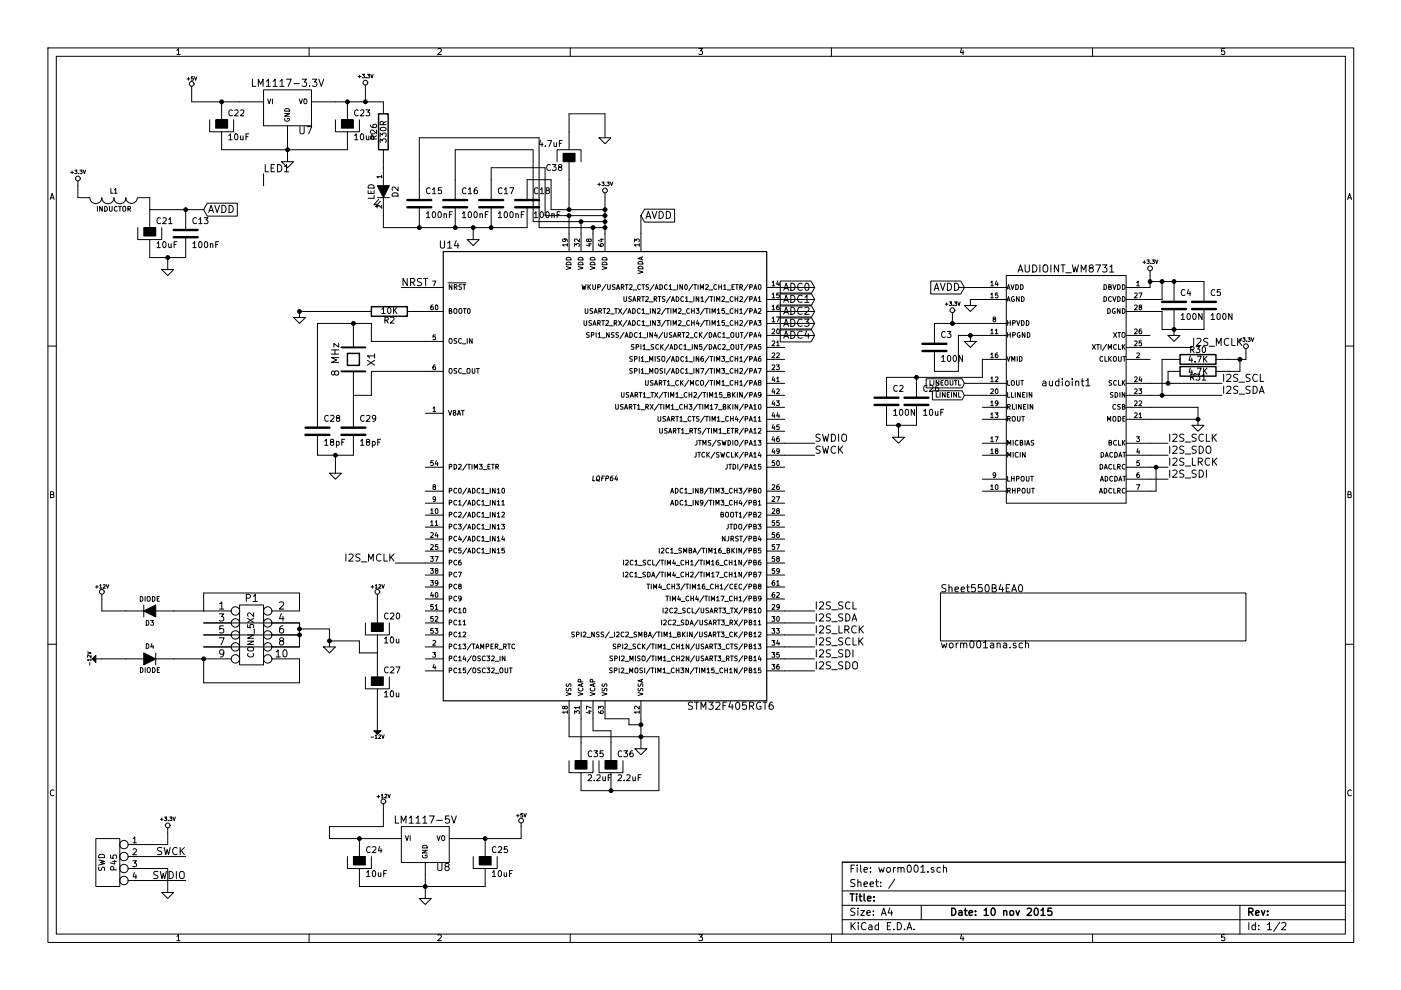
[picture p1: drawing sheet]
EESchema Schematic File Version 2  date Tue 10 Nov 2015 21:51:54 CET
LIBS:power
LIBS:device
LIBS:transistors
LIBS:conn
LIBS:linear
LIBS:regul
LIBS:74xx
LIBS:cmos4000
LIBS:adc-dac
LIBS:memory
LIBS:xilinx
LIBS:special
LIBS:microcontrollers
LIBS:dsp
LIBS:microchip
LIBS:analog_switches
LIBS:motorola
LIBS:texas
LIBS:intel
LIBS:audio
LIBS:interface
LIBS:digital-audio
LIBS:philips
LIBS:display
LIBS:cypress
LIBS:siliconi
LIBS:opto
LIBS:atmel
LIBS:contrib
LIBS:valves
LIBS:analogSpice
LIBS:analogXSpice
LIBS:convergenceAidSpice
LIBS:converterSpice
LIBS:digitalSpice
LIBS:digitalXSpice
LIBS:linearSpice
LIBS:measurementSpice
LIBS:portSpice
LIBS:sourcesSpice
LIBS:darkintmod-cache
LIBS:worm001-cache
EELAYER 25  0
EELAYER END
$Descr A4 11700 8267
encoding utf-8
Sheet 1 2
Title ""
Date "10 nov 2015"
Rev ""
Comp ""
Comment1 ""
Comment2 ""
Comment3 ""
Comment4 ""
$EndDescr
Wire Wire Line
	3000 2600 2500 2600
Wire Wire Line
	5050 1150 5050 950 
Wire Wire Line
	5050 950  4750 950 
Wire Wire Line
	4750 950  4750 1100
Wire Wire Line
	4350 6900 4350 7000
Wire Wire Line
	2000 850  1850 850 
Wire Wire Line
	1850 850  1600 850 
Wire Wire Line
	1600 850  1600 750 
Wire Wire Line
	2500 2600 2500 2650
Wire Wire Line
	3200 1400 3200 1350
Connection ~ 1550 1750
Wire Wire Line
	1700 1750 1550 1750
Wire Wire Line
	1550 1750 1250 1750
Wire Wire Line
	1250 1750 1250 1650
Connection ~ 3500 1900
Wire Wire Line
	4400 1900 4100 1900
Wire Wire Line
	4100 1900 3950 1900
Wire Wire Line
	3950 1900 3800 1900
Wire Wire Line
	3800 1900 3500 1900
Wire Wire Line
	3500 1900 3200 1900
Wire Wire Line
	3200 1900 3200 1800
Connection ~ 3050 850 
Wire Wire Line
	3200 850  3050 850 
Wire Wire Line
	3050 850  2900 850 
Wire Wire Line
	2900 850  2800 850 
Connection ~ 2400 1250
Wire Wire Line
	2400 1350 2400 1250
Wire Wire Line
	2400 1250 2400 1150
Connection ~ 1850 850 
Wire Wire Line
	3550 4700 3300 4700
Wire Wire Line
	6550 5500 6800 5500
Wire Wire Line
	6550 5300 6800 5300
Wire Wire Line
	6550 5100 6800 5100
Connection ~ 9750 3200
Wire Wire Line
	9750 3100 9750 3200
Wire Wire Line
	10400 2950 10400 3000
Wire Wire Line
	10400 3000 10350 3000
Wire Wire Line
	10350 3000 10250 3000
Wire Wire Line
	9600 3200 9750 3200
Wire Wire Line
	9750 3200 10200 3200
Connection ~ 9800 2750
Wire Wire Line
	10050 2750 9800 2750
Wire Wire Line
	9800 2750 9700 2750
Wire Wire Line
	9700 2750 9700 2600
Wire Wire Line
	9700 2600 9600 2600
Connection ~ 9800 2350
Wire Wire Line
	10050 2350 9800 2350
Wire Wire Line
	9800 2350 9700 2350
Wire Wire Line
	9700 2350 9600 2350
Wire Wire Line
	9800 2750 9800 2800
Wire Wire Line
	9600 2400 9600 2350
Wire Wire Line
	9600 2350 9600 2300
Wire Wire Line
	10000 3550 10000 3500
Wire Wire Line
	10000 3500 10000 3400
Wire Wire Line
	10000 3400 9600 3400
Wire Wire Line
	9600 4000 9750 4000
Wire Wire Line
	9600 3800 9750 3800
Wire Wire Line
	8200 3200 8050 3200
Wire Wire Line
	7400 3550 7500 3550
Wire Wire Line
	7500 3550 7650 3550
Wire Wire Line
	8200 3000 8200 3150
Connection ~ 7950 2700
Wire Wire Line
	7800 2700 7950 2700
Wire Wire Line
	7950 2700 8200 2700
Wire Wire Line
	7950 2700 7950 2650
Wire Wire Line
	6550 3800 6800 3800
Wire Wire Line
	1250 7150 1550 7150
Wire Wire Line
	1250 7050 1400 7050
Wire Wire Line
	1400 7050 1400 6950
Wire Wire Line
	6550 2600 6800 2600
Wire Wire Line
	6550 2400 6800 2400
Connection ~ 4950 1900
Wire Wire Line
	3500 1500 3500 1150
Wire Wire Line
	3500 1150 4500 1150
Wire Wire Line
	4500 1150 4500 1900
Wire Wire Line
	4500 1900 4950 1900
Wire Wire Line
	4950 1900 5050 1900
Connection ~ 4750 1800
Wire Wire Line
	4100 1500 4100 1400
Wire Wire Line
	4100 1400 4550 1400
Wire Wire Line
	4550 1400 4550 1800
Wire Wire Line
	4550 1800 4750 1800
Wire Wire Line
	4750 1800 5050 1800
Connection ~ 5050 1900
Wire Wire Line
	4950 1900 4950 1950
Connection ~ 5050 1800
Wire Wire Line
	4750 1800 4750 1950
Connection ~ 4100 1900
Wire Wire Line
	5350 1950 5350 1800
Wire Wire Line
	4850 6000 4850 6200
Connection ~ 5350 6150
Wire Wire Line
	4750 6000 4750 6150
Connection ~ 2800 3800
Wire Wire Line
	2800 3950 2800 3800
Wire Wire Line
	2950 3400 2950 3300
Wire Wire Line
	2950 3300 3100 3300
Wire Wire Line
	3100 3300 3100 3100
Wire Wire Line
	3100 3100 3550 3100
Wire Wire Line
	3550 2850 3100 2850
Wire Wire Line
	3100 2850 3100 2700
Wire Wire Line
	3100 2700 2950 2700
Wire Wire Line
	2950 2700 2650 2700
Wire Wire Line
	2650 2700 2650 3400
Connection ~ 2950 2700
Wire Wire Line
	2650 3800 2800 3800
Wire Wire Line
	2800 3800 2950 3800
Wire Wire Line
	5350 6000 5350 6050
Wire Wire Line
	5350 6050 5350 6150
Wire Wire Line
	5350 6150 5350 6250
Wire Wire Line
	5050 6000 5250 6000
Wire Wire Line
	5250 6000 5250 6050
Wire Wire Line
	5250 6050 5350 6050
Connection ~ 5350 6050
Wire Wire Line
	4850 6600 5100 6600
Wire Wire Line
	5100 6600 5500 6600
Wire Wire Line
	5500 6600 5500 6150
Wire Wire Line
	5500 6150 5350 6150
Wire Wire Line
	5350 6150 4750 6150
Connection ~ 5100 6600
Wire Wire Line
	4950 6000 4950 6100
Wire Wire Line
	4950 6100 5100 6100
Wire Wire Line
	5100 6100 5100 6200
Wire Wire Line
	5050 1650 5050 1750
Wire Wire Line
	5050 1750 5050 1800
Wire Wire Line
	5050 1800 5050 1850
Wire Wire Line
	5050 1850 5050 1900
Wire Wire Line
	5050 1900 5050 1950
Connection ~ 3800 1900
Wire Wire Line
	3950 1900 3950 2000
Connection ~ 3950 1900
Wire Wire Line
	4850 1950 4850 1850
Connection ~ 5050 1850
Wire Wire Line
	5050 1750 4750 1750
Wire Wire Line
	4750 1750 4600 1750
Connection ~ 5050 1750
Wire Wire Line
	4600 1750 4600 1500
Wire Wire Line
	4600 1500 4400 1500
Wire Wire Line
	5050 1850 4850 1850
Wire Wire Line
	4850 1850 4450 1850
Wire Wire Line
	4450 1850 4450 1250
Wire Wire Line
	4450 1250 3800 1250
Wire Wire Line
	3800 1250 3800 1500
Connection ~ 4850 1850
Wire Wire Line
	3550 2400 3350 2400
Wire Wire Line
	6550 2500 6800 2500
Wire Wire Line
	6550 2700 6800 2700
Wire Wire Line
	1250 7250 1400 7250
Wire Wire Line
	1400 7250 1400 7450
Wire Wire Line
	1250 7350 1550 7350
Wire Wire Line
	6550 3700 6800 3700
Wire Wire Line
	8200 2500 8100 2500
Wire Wire Line
	8100 2500 8100 2550
Wire Wire Line
	8100 2850 8100 2800
Wire Wire Line
	7800 3100 8000 3100
Wire Wire Line
	8000 3100 8000 2800
Wire Wire Line
	8000 2800 8100 2800
Wire Wire Line
	8100 2800 8200 2800
Connection ~ 8100 2800
Wire Wire Line
	8200 3150 7650 3150
Wire Wire Line
	7650 3150 7400 3150
Connection ~ 7650 3150
Wire Wire Line
	7500 3550 7500 3650
Connection ~ 7500 3550
Wire Wire Line
	8200 3300 8050 3300
Wire Wire Line
	9600 3700 9750 3700
Wire Wire Line
	9600 3900 9650 3900
Wire Wire Line
	9650 3900 9750 3900
Wire Wire Line
	9600 4100 9650 4100
Wire Wire Line
	9650 4100 9650 3900
Connection ~ 9650 3900
Wire Wire Line
	9600 3500 10000 3500
Connection ~ 10000 3500
Connection ~ 9600 2350
Wire Wire Line
	9600 2500 9700 2500
Wire Wire Line
	9700 2500 9700 2350
Connection ~ 9700 2350
Wire Wire Line
	9600 2900 9950 2900
Wire Wire Line
	9600 3300 9700 3300
Wire Wire Line
	9700 3300 10200 3300
Wire Wire Line
	10350 3000 10350 3100
Wire Wire Line
	10350 3100 10250 3100
Connection ~ 10350 3000
Wire Wire Line
	9750 3000 9700 3000
Wire Wire Line
	9700 3000 9700 3300
Connection ~ 9700 3300
Wire Wire Line
	6550 5200 6800 5200
Wire Wire Line
	6550 5400 6800 5400
Wire Wire Line
	6550 5600 6800 5600
Wire Wire Line
	2900 1250 2400 1250
Wire Wire Line
	2400 1250 1850 1250
Wire Wire Line
	3050 850  3050 750 
Connection ~ 2900 850 
Wire Wire Line
	650  1550 650  1650
Wire Wire Line
	1250 2150 1400 2150
Wire Wire Line
	1400 2150 1550 2150
Wire Wire Line
	1400 2150 1400 2250
Connection ~ 1400 2150
Connection ~ 2500 2600
Wire Wire Line
	2200 1550 2200 1450
Wire Wire Line
	3500 2600 3550 2600
Wire Wire Line
	6550 2800 6800 2800
Wire Wire Line
	8200 2400 8000 2400
Wire Wire Line
	4750 1750 4750 1500
Connection ~ 4750 1750
Connection ~ 4050 7000
Wire Wire Line
	4050 7400 3550 7400
Wire Wire Line
	3550 7400 3000 7400
Connection ~ 3000 7000
Wire Wire Line
	3550 7500 3550 7400
Wire Wire Line
	3550 7400 3550 7300
Connection ~ 3550 7400
Wire Wire Line
	4350 7000 4050 7000
Wire Wire Line
	4050 7000 3950 7000
Wire Wire Line
	2750 7000 2750 6900
Wire Wire Line
	2750 7000 3000 7000
Wire Wire Line
	3000 7000 3150 7000
Wire Wire Line
	2750 6900 3200 6900
Wire Wire Line
	3200 6900 3200 6750
Wire Wire Line
	1450 5500 1700 5500
Wire Wire Line
	3150 5900 3150 6050
Wire Wire Line
	3150 5500 3150 5450
Wire Wire Line
	3150 5000 3150 5050
Wire Wire Line
	850  5500 1050 5500
Wire Wire Line
	1700 5300 2500 5300
Wire Wire Line
	2500 5100 2500 4950
Wire Wire Line
	2500 4950 1700 4950
Wire Wire Line
	1700 4950 1700 5100
Wire Wire Line
	1700 5100 1450 5100
Wire Wire Line
	1700 5200 2500 5200
Wire Wire Line
	1700 5400 2500 5400
Wire Wire Line
	1050 5100 850  5100
Wire Wire Line
	850  5100 850  5000
Wire Wire Line
	2500 5250 2750 5250
Wire Wire Line
	2750 5250 2750 5350
Wire Wire Line
	2750 5350 2750 5400
Connection ~ 2500 5250
Wire Wire Line
	2500 5400 2500 5300
Wire Wire Line
	2500 5300 2500 5250
Wire Wire Line
	2500 5250 2500 5200
Connection ~ 2500 5300
Wire Wire Line
	2750 5350 3000 5350
Connection ~ 2750 5350
Wire Wire Line
	3000 5350 3000 5450
Wire Wire Line
	3000 5450 3150 5450
Connection ~ 1700 5500
Wire Wire Line
	1700 5500 1700 5700
Wire Wire Line
	1700 5700 2500 5700
Wire Wire Line
	2500 5700 2500 5500
Text GLabel 6800 2800 0    60   Input ~ 0
ADC4
Text GLabel 6800 2700 0    60   Input ~ 0
ADC3
Text GLabel 6800 2600 0    60   Input ~ 0
ADC2
Text GLabel 6800 2500 0    60   Input ~ 0
ADC1
Text GLabel 6800 2400 0    60   Input ~ 0
ADC0
$Comp
L CONN_5X2 P1
U 1 1
P 2100 5300
F 0 "P1" H 2100 5600 60  0000 C CNN
F 1 "CONN_5X2" V 2100 5300 50  0000 C CNN
	1    2100 5300
	1    0    0    -1  
$EndComp
$Comp
L DIODE D4
U 1 1
P 1250 5500
F 0 "D4" H 1250 5600 40  0000 C CNN
F 1 "DIODE" H 1250 5400 40  0000 C CNN
	1    1250 5500
	1    0    0    -1  
$EndComp
$Comp
L DIODE D3
U 1 1
P 1250 5100
F 0 "D3" H 1250 5200 40  0000 C CNN
F 1 "DIODE" H 1250 5000 40  0000 C CNN
	1    1250 5100
	-1   0    0    1   
$EndComp
$Comp
L GND #PWR01
U 1 1
P 2750 5400
F 0 "#PWR01" H 2750 5400 30  0001 C CNN
F 1 "GND" H 2750 5330 30  0001 C CNN
	1    2750 5400
	1    0    0    -1  
$EndComp
$Comp
L -12V #PWR02
U 1 1
P 3150 6050
F 0 "#PWR02" H 3150 6180 20  0001 C CNN
F 1 "-12V" H 3150 6150 30  0000 C CNN
	1    3150 6050
	-1   0    0    1   
$EndComp
$Comp
L +12V #PWR03
U 1 1
P 3150 5000
F 0 "#PWR03" H 3150 4950 20  0001 C CNN
F 1 "+12V" H 3150 5100 30  0000 C CNN
	1    3150 5000
	1    0    0    -1  
$EndComp
$Comp
L +12V #PWR04
U 1 1
P 850 5000
F 0 "#PWR04" H 850 4950 20  0001 C CNN
F 1 "+12V" H 850 5100 30  0000 C CNN
	1    850  5000
	1    0    0    -1  
$EndComp
$Comp
L -12V #PWR05
U 1 1
P 850 5500
F 0 "#PWR05" H 850 5630 20  0001 C CNN
F 1 "-12V" H 850 5600 30  0000 C CNN
	1    850  5500
	0    -1   -1   0   
$EndComp
$Comp
L CP C20
U 1 1
P 3150 5250
F 0 "C20" H 3200 5350 50  0000 L CNN
F 1 "10u" H 3200 5150 50  0000 L CNN
	1    3150 5250
	1    0    0    -1  
$EndComp
$Comp
L CP C27
U 1 1
P 3150 5700
F 0 "C27" H 3200 5800 50  0000 L CNN
F 1 "10u" H 3200 5600 50  0000 L CNN
	1    3150 5700
	1    0    0    -1  
$EndComp
$Comp
L +12V #PWR06
U 1 1
P 3200 6750
F 0 "#PWR06" H 3200 6700 20  0001 C CNN
F 1 "+12V" H 3200 6850 30  0000 C CNN
	1    3200 6750
	1    0    0    -1  
$EndComp
$Sheet
S 7850 4950 2550 400 
U 550B4EA1
F0 "Sheet550B4EA0" 60
F1 "worm001ana.sch" 60
$EndSheet
$Comp
L GND #PWR07
U 1 1
P 5050 1150
F 0 "#PWR07" H 5050 1150 30  0001 C CNN
F 1 "GND" H 5050 1080 30  0001 C CNN
	1    5050 1150
	1    0    0    -1  
$EndComp
$Comp
L CP C24
U 1 1
P 3000 7200
F 0 "C24" H 3050 7300 50  0000 L CNN
F 1 "10uF" H 3050 7100 50  0000 L CNN
	1    3000 7200
	1    0    0    -1  
$EndComp
$Comp
L LM7805 U8
U 1 1
P 3550 7050
F 0 "U8" H 3700 6854 60  0000 C CNN
F 1 "LM1117-5V" H 3550 7250 60  0000 C CNN
	1    3550 7050
	1    0    0    -1  
$EndComp
$Comp
L GND #PWR08
U 1 1
P 3550 7500
F 0 "#PWR08" H 3550 7500 30  0001 C CNN
F 1 "GND" H 3550 7430 30  0001 C CNN
	1    3550 7500
	1    0    0    -1  
$EndComp
$Comp
L CP C25
U 1 1
P 4050 7200
F 0 "C25" H 4100 7300 50  0000 L CNN
F 1 "10uF" H 4100 7100 50  0000 L CNN
	1    4050 7200
	1    0    0    -1  
$EndComp
$Comp
L +5V #PWR09
U 1 1
P 4350 6900
F 0 "#PWR09" H 4350 6990 20  0001 C CNN
F 1 "+5V" H 4350 6990 30  0000 C CNN
	1    4350 6900
	1    0    0    -1  
$EndComp
$Comp
L +5V #PWR010
U 1 1
P 1600 750
F 0 "#PWR010" H 1600 840 20  0001 C CNN
F 1 "+5V" H 1600 840 30  0000 C CNN
	1    1600 750 
	1    0    0    -1  
$EndComp
Text GLabel 8050 3200 0    39   Input ~ 0
LINEOUTL
Text GLabel 8050 3300 0    39   Input ~ 0
LINEINL
$Comp
L CP C38
U 1 1
P 4750 1300
F 0 "C38" H 4800 1400 50  0000 L CNN
F 1 "4.7uF" H 4800 1200 50  0000 L CNN
	1    4750 1300
	-1   0    0    1   
$EndComp
Text GLabel 8050 2400 0    60   Input ~ 0
AVDD
Text GLabel 5350 1800 2    60   Input ~ 0
AVDD
Text GLabel 1700 1750 2    60   Input ~ 0
AVDD
Text Label 2200 1450 0    60   ~ 0
LED1
$Comp
L GND #PWR011
U 1 1
P 1400 2250
F 0 "#PWR011" H 1400 2250 30  0001 C CNN
F 1 "GND" H 1400 2180 30  0001 C CNN
	1    1400 2250
	1    0    0    -1  
$EndComp
$Comp
L C C13
U 1 1
P 1550 1950
F 0 "C13" H 1600 2050 50  0000 L CNN
F 1 "100nF" H 1600 1850 50  0000 L CNN
	1    1550 1950
	1    0    0    -1  
$EndComp
$Comp
L CP C21
U 1 1
P 1250 1950
F 0 "C21" H 1300 2050 50  0000 L CNN
F 1 "10uF" H 1300 1850 50  0000 L CNN
	1    1250 1950
	1    0    0    -1  
$EndComp
$Comp
L INDUCTOR L1
U 1 1
P 950 1650
F 0 "L1" V 900 1650 40  0000 C CNN
F 1 "INDUCTOR" V 1050 1650 40  0000 C CNN
	1    950  1650
	0    1    1    0   
$EndComp
$Comp
L +3.3V #PWR012
U 1 1
P 650 1550
F 0 "#PWR012" H 650 1510 30  0001 C CNN
F 1 "+3.3V" H 650 1660 30  0000 C CNN
	1    650  1550
	1    0    0    -1  
$EndComp
$Comp
L R R26
U 1 1
P 3200 1100
F 0 "R26" V 3280 1100 50  0000 C CNN
F 1 "330R" V 3200 1100 50  0000 C CNN
	1    3200 1100
	-1   0    0    1   
$EndComp
$Comp
L LED D2
U 1 1
P 3200 1600
F 0 "D2" H 3200 1700 50  0000 C CNN
F 1 "LED" H 3200 1500 50  0000 C CNN
	1    3200 1600
	0    1    1    0   
$EndComp
$Comp
L +3.3V #PWR013
U 1 1
P 3050 750
F 0 "#PWR013" H 3050 710 30  0001 C CNN
F 1 "+3.3V" H 3050 860 30  0000 C CNN
	1    3050 750 
	1    0    0    -1  
$EndComp
$Comp
L CP C23
U 1 1
P 2900 1050
F 0 "C23" H 2950 1150 50  0000 L CNN
F 1 "10uF" H 2950 950 50  0000 L CNN
	1    2900 1050
	1    0    0    -1  
$EndComp
$Comp
L GND #PWR014
U 1 1
P 2400 1350
F 0 "#PWR014" H 2400 1350 30  0001 C CNN
F 1 "GND" H 2400 1280 30  0001 C CNN
	1    2400 1350
	1    0    0    -1  
$EndComp
$Comp
L LM7805 U7
U 1 1
P 2400 900
F 0 "U7" H 2550 704 60  0000 C CNN
F 1 "LM1117-3.3V" H 2400 1100 60  0000 C CNN
	1    2400 900 
	1    0    0    -1  
$EndComp
Text Label 3300 4700 2    60   ~ 0
I2S_MCLK
Text Label 6800 5600 0    60   ~ 0
I2S_SDO
Text Label 6800 5500 0    60   ~ 0
I2S_SDI
Text Label 6800 5400 0    60   ~ 0
I2S_SCLK
Text Label 6800 5300 0    60   ~ 0
I2S_LRCK
Text Label 6800 5200 0    60   ~ 0
I2S_SDA
Text Label 6800 5100 0    60   ~ 0
I2S_SCL
$Comp
L +3.3V #PWR015
U 1 1
P 10400 2950
F 0 "#PWR015" H 10400 2910 30  0001 C CNN
F 1 "+3.3V" H 10400 3060 30  0000 C CNN
	1    10400 2950
	1    0    0    -1  
$EndComp
$Comp
L R R31
U 1 1
P 10000 3100
F 0 "R31" V 9950 3100 50  0000 C CNN
F 1 "4.7K" V 10000 3100 50  0000 C CNN
	1    10000 3100
	0    -1   -1   0   
$EndComp
$Comp
L R R30
U 1 1
P 10000 3000
F 0 "R30" V 10080 3000 50  0000 C CNN
F 1 "4.7K" V 10000 3000 50  0000 C CNN
	1    10000 3000
	0    -1   -1   0   
$EndComp
Text Label 10200 3300 0    60   ~ 0
I2S_SDA
Text Label 10200 3200 0    60   ~ 0
I2S_SCL
Text Label 9950 2900 0    60   ~ 0
I2S_MCLK
$Comp
L C C5
U 1 1
P 10050 2550
F 0 "C5" H 10100 2650 50  0000 L CNN
F 1 "100N" H 10100 2450 50  0000 L CNN
	1    10050 2550
	1    0    0    -1  
$EndComp
$Comp
L GND #PWR016
U 1 1
P 9800 2800
F 0 "#PWR016" H 9800 2800 30  0001 C CNN
F 1 "GND" H 9800 2730 30  0001 C CNN
	1    9800 2800
	1    0    0    -1  
$EndComp
$Comp
L C C4
U 1 1
P 9800 2550
F 0 "C4" H 9850 2650 50  0000 L CNN
F 1 "100N" H 9850 2450 50  0000 L CNN
	1    9800 2550
	1    0    0    -1  
$EndComp
$Comp
L +3.3V #PWR017
U 1 1
P 9600 2300
F 0 "#PWR017" H 9600 2260 30  0001 C CNN
F 1 "+3.3V" H 9600 2410 30  0000 C CNN
	1    9600 2300
	1    0    0    -1  
$EndComp
$Comp
L GND #PWR018
U 1 1
P 10000 3550
F 0 "#PWR018" H 10000 3550 30  0001 C CNN
F 1 "GND" H 10000 3480 30  0001 C CNN
	1    10000 3550
	1    0    0    -1  
$EndComp
Text Label 9750 4000 0    60   ~ 0
I2S_SDI
Text Label 9750 3900 0    60   ~ 0
I2S_LRCK
Text Label 9750 3800 0    60   ~ 0
I2S_SDO
Text Label 9750 3700 0    60   ~ 0
I2S_SCLK
$Comp
L GND #PWR019
U 1 1
P 7500 3650
F 0 "#PWR019" H 7500 3650 30  0001 C CNN
F 1 "GND" H 7500 3580 30  0001 C CNN
	1    7500 3650
	1    0    0    -1  
$EndComp
$Comp
L C C2
U 1 1
P 7400 3350
F 0 "C2" H 7450 3450 50  0000 L CNN
F 1 "100N" H 7450 3250 50  0000 L CNN
	1    7400 3350
	1    0    0    -1  
$EndComp
$Comp
L C C26
U 1 1
P 7650 3350
F 0 "C26" H 7700 3450 50  0000 L CNN
F 1 "10uF" H 7700 3250 50  0000 L CNN
	1    7650 3350
	1    0    0    -1  
$EndComp
$Comp
L C C3
U 1 1
P 7800 2900
F 0 "C3" H 7850 3000 50  0000 L CNN
F 1 "100N" H 7850 2800 50  0000 L CNN
	1    7800 2900
	1    0    0    -1  
$EndComp
$Comp
L GND #PWR020
U 1 1
P 8100 2850
F 0 "#PWR020" H 8100 2850 30  0001 C CNN
F 1 "GND" H 8100 2780 30  0001 C CNN
	1    8100 2850
	1    0    0    -1  
$EndComp
$Comp
L +3.3V #PWR021
U 1 1
P 7950 2650
F 0 "#PWR021" H 7950 2610 30  0001 C CNN
F 1 "+3.3V" H 7950 2760 30  0000 C CNN
	1    7950 2650
	1    0    0    -1  
$EndComp
$Comp
L GND #PWR022
U 1 1
P 8100 2550
F 0 "#PWR022" H 8100 2550 30  0001 C CNN
F 1 "GND" H 8100 2480 30  0001 C CNN
	1    8100 2550
	1    0    0    -1  
$EndComp
Text Label 6800 3700 0    60   ~ 0
SWDIO
Text Label 6800 3800 0    60   ~ 0
SWCK
Text Label 1272 7350 0    60   ~ 0
SWDIO
Text Label 1304 7150 0    60   ~ 0
SWCK
$Comp
L GND #PWR023
U 1 1
P 1400 7450
F 0 "#PWR023" H 1400 7450 30  0001 C CNN
F 1 "GND" H 1400 7380 30  0001 C CNN
	1    1400 7450
	-1   0    0    -1  
$EndComp
$Comp
L +3.3V #PWR024
U 1 1
P 1400 6950
F 0 "#PWR024" H 1400 6910 30  0001 C CNN
F 1 "+3.3V" H 1400 7060 30  0000 C CNN
	1    1400 6950
	-1   0    0    -1  
$EndComp
$Comp
L CONN_4 P45
U 1 1
P 900 7200
F 0 "P45" V 850 7200 50  0000 C CNN
F 1 "SWD" V 950 7200 50  0000 C CNN
	1    900  7200
	-1   0    0    -1  
$EndComp
$Comp
L GND #PWR026
U 1 1
P 2500 2650
F 0 "#PWR026" H 2500 2650 30  0001 C CNN
F 1 "GND" H 2500 2580 30  0001 C CNN
	1    2500 2650
	1    0    0    -1  
$EndComp
$Comp
L R R2
U 1 1
P 3250 2600
F 0 "R2" V 3330 2600 50  0000 C CNN
F 1 "10K" V 3250 2600 50  0000 C CNN
	1    3250 2600
	0    1    1    0   
$EndComp
Text Label 3350 2400 0    60   ~ 0
NRST
$Comp
L GND #PWR027
U 1 1
P 3950 2000
F 0 "#PWR027" H 3950 2000 30  0001 C CNN
F 1 "GND" H 3950 1930 30  0001 C CNN
	1    3950 2000
	1    0    0    -1  
$EndComp
$Comp
L C C15
U 1 1
P 3500 1700
F 0 "C15" H 3550 1800 50  0000 L CNN
F 1 "100nF" H 3550 1600 50  0000 L CNN
	1    3500 1700
	1    0    0    -1  
$EndComp
$Comp
L C C16
U 1 1
P 3800 1700
F 0 "C16" H 3850 1800 50  0000 L CNN
F 1 "100nF" H 3850 1600 50  0000 L CNN
	1    3800 1700
	1    0    0    -1  
$EndComp
$Comp
L C C17
U 1 1
P 4100 1700
F 0 "C17" H 4150 1800 50  0000 L CNN
F 1 "100nF" H 4150 1600 50  0000 L CNN
	1    4100 1700
	1    0    0    -1  
$EndComp
$Comp
L C C18
U 1 1
P 4400 1700
F 0 "C18" H 4450 1800 50  0000 L CNN
F 1 "100nF" H 4450 1600 50  0000 L CNN
	1    4400 1700
	1    0    0    -1  
$EndComp
$Comp
L +3.3V #PWR028
U 1 1
P 5050 1650
F 0 "#PWR028" H 5050 1610 30  0001 C CNN
F 1 "+3.3V" H 5050 1760 30  0000 C CNN
	1    5050 1650
	1    0    0    -1  
$EndComp
$Comp
L CP C35
U 1 1
P 4850 6400
F 0 "C35" H 4900 6500 50  0000 L CNN
F 1 "2.2uF" H 4900 6300 50  0000 L CNN
	1    4850 6400
	1    0    0    -1  
$EndComp
$Comp
L CP C36
U 1 1
P 5100 6400
F 0 "C36" H 5150 6500 50  0000 L CNN
F 1 "2.2uF" H 5150 6300 50  0000 L CNN
	1    5100 6400
	1    0    0    -1  
$EndComp
$Comp
L GND #PWR029
U 1 1
P 5350 6250
F 0 "#PWR029" H 5350 6250 30  0001 C CNN
F 1 "GND" H 5350 6180 30  0001 C CNN
	1    5350 6250
	1    0    0    -1  
$EndComp
$Comp
L GND #PWR030
U 1 1
P 2800 3950
F 0 "#PWR030" H 2800 3950 30  0001 C CNN
F 1 "GND" H 2800 3880 30  0001 C CNN
	1    2800 3950
	1    0    0    -1  
$EndComp
$Comp
L C C28
U 1 1
P 2650 3600
F 0 "C28" H 2700 3700 50  0000 L CNN
F 1 "18pF" H 2700 3500 50  0000 L CNN
	1    2650 3600
	1    0    0    -1  
$EndComp
$Comp
L C C29
U 1 1
P 2950 3600
F 0 "C29" H 3000 3700 50  0000 L CNN
F 1 "18pF" H 3000 3500 50  0000 L CNN
	1    2950 3600
	1    0    0    -1  
$EndComp
$Comp
L CP C22
U 1 1
P 1850 1050
F 0 "C22" H 1900 1150 50  0000 L CNN
F 1 "10uF" H 1900 950 50  0000 L CNN
	1    1850 1050
	1    0    0    -1  
$EndComp
$Comp
L CRYSTAL X1
U 1 1
P 2950 3000
F 0 "X1" H 2950 3150 60  0000 C CNN
F 1 "8 MHz" H 2950 2850 60  0000 C CNN
	1    2950 3000
	0    1    1    0   
$EndComp
$Comp
L AUDIOINT_WM8731 audioint1
U 1 1
P 8900 3200
F 0 "audioint1" H 8900 3200 60  0000 C CNN
F 1 "AUDIOINT_WM8731" H 8900 4150 60  0000 C CNN
	1    8900 3200
	1    0    0    -1  
$EndComp
$Comp
L STM32F405RGT6 U14
U 1 1
P 5050 4000
F 0 "U14" H 3750 5950 60  0000 C CNN
F 1 "STM32F405RGT6" H 6100 2100 60  0000 C CNN
F 2 "LQFP64" H 5050 4000 40  0000 C CIN
	1    5050 4000
	1    0    0    -1  
$EndComp
$EndSCHEMATC
